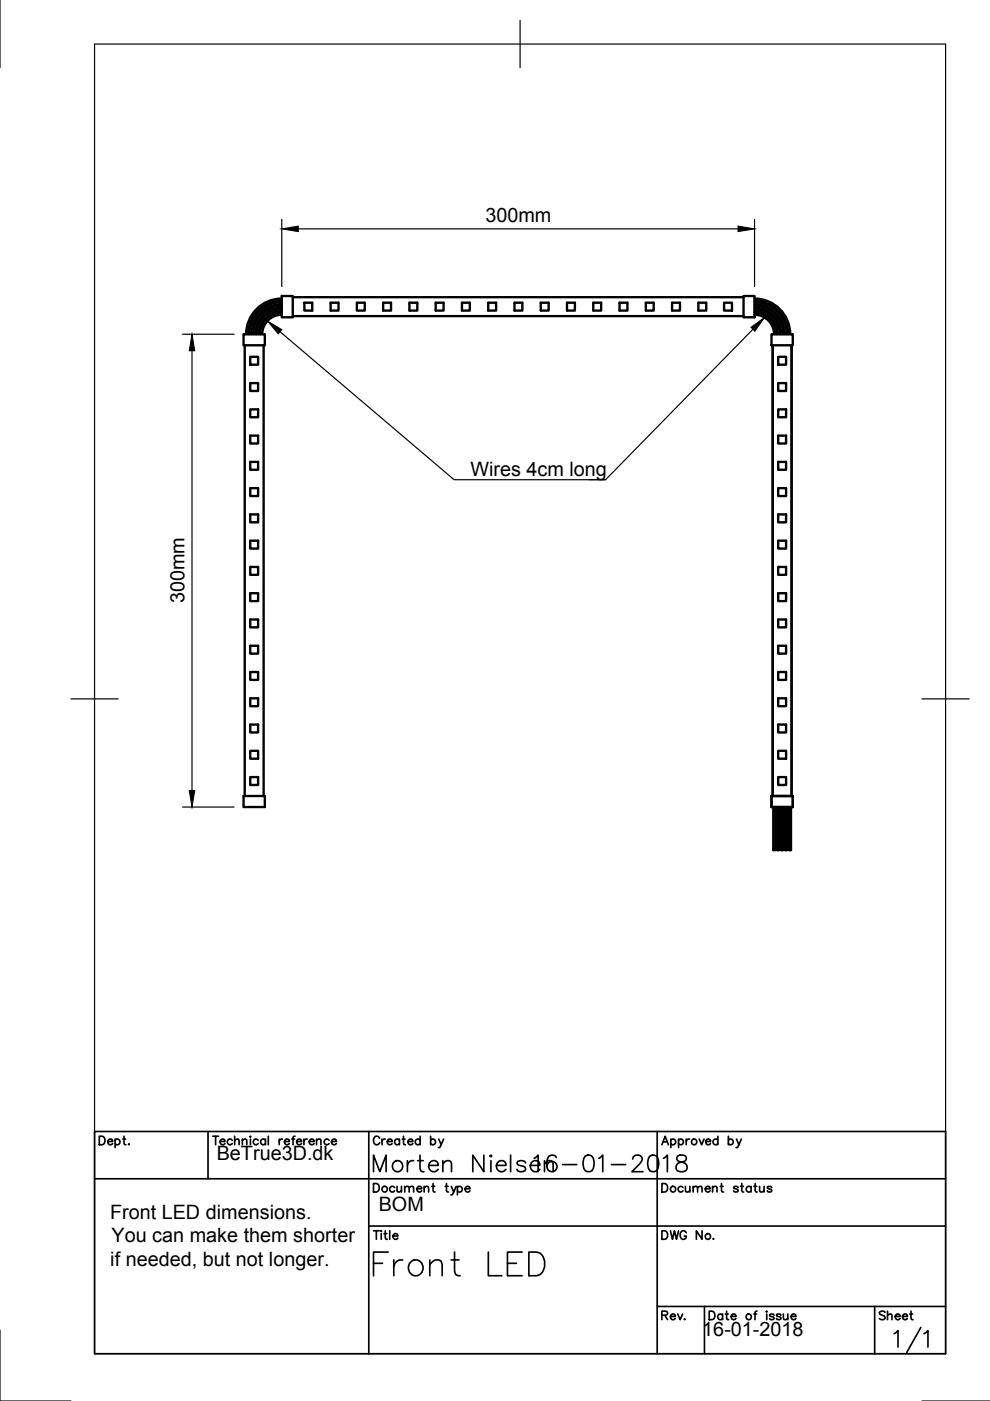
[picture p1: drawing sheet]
<svg xmlns="http://www.w3.org/2000/svg" width="210mm" height="297mm" viewBox="0 0 210 297" stroke-linecap="round" stroke-linejoin="round" font-family="sans-serif">
<!-- layer: Visible -->
<g fill="none" stroke="#000" stroke-width=".5">
<path d="M51.6 70.9h4.5v2.3h-4.5zM51.9 73.2v95.6M53.1 75.7h1.6v1.6h-1.6zM55.9 73.2v95.6M59.7 62.8h2.4v4.5h-2.4zM59.7 66.3a4.6 4.6 0 0 0-4.5 4.6M59.7 66.7a4.1 4.1 0 0 0-4.1 4.2M59.7 65.6a5.3 5.3 0 0 0-5.3 5.3M59.7 66a4.9 4.9 0 0 0-4.8 4.9M59.7 64.8a6.1 6.1 0 0 0-6 6.1M59.7 65.2a5.6 5.6 0 0 0-5.6 5.7M59.7 64.1a6.8 6.8 0 0 0-6.8 6.8"/>
<path d="M59.7 64.5a6.4 6.4 0 0 0-6.4 6.4M59.7 63.3a7.6 7.6 0 0 0-7.5 7.6M59.7 63.7a7.1 7.1 0 0 0-7.1 7.2M62.1 67h95.5M62.1 63h95.5M64.5 64.2h1.7v1.7h-1.7zM70.1 64.2h1.7v1.7h-1.7zM75.7 64.2h1.6v1.7h-1.6zM81.2 64.2h1.7v1.7h-1.7zM86.8 64.2h1.7v1.7h-1.7zM92.4 64.2h1.6v1.7h-1.6zM97.9 64.2h1.7v1.7h-1.7z"/>
<path d="M103.5 64.2h1.7v1.7h-1.7zM109.1 64.2h1.7v1.7h-1.7zM114.7 64.2h1.6v1.7h-1.6zM120.2 64.2h1.7v1.7h-1.7zM125.8 64.2h1.7v1.7h-1.7zM131.4 64.2h1.6v1.7h-1.6zM136.9 64.2h1.7v1.7h-1.7zM142.5 64.2h1.7v1.7h-1.7zM148.1 64.2h1.6v1.7h-1.6zM153.5 64.2h1.7v1.7h-1.7zM157.6 62.8h2.4v4.5h-2.4zM160 63.7a7.1 7.1 0 0 1 7.1 7.2"/>
<path d="M160 64.5a6.4 6.4 0 0 1 6.4 6.4M160 65.2a5.6 5.6 0 0 1 5.6 5.7M160 66a4.9 4.9 0 0 1 4.9 4.9M160 66.7a4.1 4.1 0 0 1 4.1 4.2M160 63.3a7.6 7.6 0 0 1 7.5 7.6M160 64.1a6.8 6.8 0 0 1 6.8 6.8M160 64.8a6.1 6.1 0 0 1 6 6.1M160 65.6a5.3 5.3 0 0 1 5.3 5.3M160 66.3a4.6 4.6 0 0 1 4.5 4.6M163.6 70.9h4.5v2.3h-4.5zM163.8 73.2v95.6M165 75.7h1.7v1.6h-1.7z"/>
<path d="M167.8 73.2v95.6M53.1 97.9h1.6v1.7h-1.6zM53.1 92.4h1.6v1.6h-1.6zM53.1 81.2h1.6v1.7h-1.6zM53.1 86.8h1.6v1.7h-1.6zM165 97.9h1.7v1.7h-1.7zM165 92.4h1.7v1.6h-1.7zM165 81.2h1.7v1.7h-1.7zM165 86.8h1.7v1.7h-1.7zM53.1 103.5h1.6v1.7h-1.6zM53.1 114.6h1.6v1.7h-1.6zM53.1 109.1h1.6v1.6h-1.6z"/>
<path d="M165 114.6h1.7v1.7h-1.7zM165 103.5h1.7v1.7h-1.7zM165 109.1h1.7v1.6h-1.7zM53.1 131.3h1.6v1.7h-1.6zM53.1 125.8h1.6v1.6h-1.6zM53.1 120.2h1.6v1.7h-1.6zM53.1 136.9h1.6v1.7h-1.6zM165 120.2h1.7v1.7h-1.7zM165 136.9h1.7v1.7h-1.7zM165 125.8h1.7v1.6h-1.7zM165 131.3h1.7v1.7h-1.7zM53.1 142.5h1.6v1.7h-1.6z"/>
<path d="M53.1 159.2h1.6v1.7h-1.6zM53.1 153.6h1.6v1.7h-1.6zM53.1 148.1h1.6v1.6h-1.6zM165 142.5h1.7v1.7h-1.7zM165 159.2h1.7v1.7h-1.7zM165 148.1h1.7v1.6h-1.7zM165 153.6h1.7v1.7h-1.7zM51.6 168.8h4.5v2.3h-4.5zM53.1 164.8h1.6v1.6h-1.6zM163.6 168.8v2.3h4.5M163.6 168.8h4.5v2.3M164 171.1v9.1h.4v-9.1"/>
<path d="M164.8 171.1v9.1h.4v-9.1M165 164.8h1.7v1.6h-1.7zM165.6 171.1v9.1h.4v-9.1M166.5 171.1v9.1h.4v-9.1M167.3 171.1v9.1h.4v-9.1"/>
</g>
<!-- layer: Border -->
<path d="M0 -.1v14.5M20 9.3h180.5v277.7h-180.5zM110.3 4.3v10.1M15 148.2h10.1M195.5 148.2h10M0 282v15h15M195.5 297h14.5" fill="none" stroke="#000" stroke-width=".25"/>
<!-- layer: TitleBlock -->
<g fill="none" stroke="#000" stroke-width=".35">
<path d="M20 239.9h180.5v47.1h-180.5zM44.1 239.9v10M78.2 239.9v47.1M139.3 239.9v47.1M20 249.9h180.5M21.1 240.9h.6a.96 .96 0 0 1 .6 .9 .96 .96 0 0 1-.6 .9h-.6zM22.9 242h1a.55 .55 0 0 0-.8-.4 .55 .55 0 0 0-.2 .8 .55 .55 0 0 0 1 0M24.4 241.8a.58 .58 0 0 1 .9-.1 .58 .58 0 0 1 0 .8 .58 .58 0 0 1-.9-.1M24.4 241.5v1.8M26 241.5h.6M26.3 240.9v1.5l.1 .2 .3 .1M27.3 242.5l-.1 .1h.2"/>
<path d="M45.1 240.9h1.2M45.7 240.9v1.8M46.7 242h1a.55 .55 0 0 0-.8-.4 .55 .55 0 0 0-.2 .8 .55 .55 0 0 0 1 0M49.2 241.8a.58 .58 0 0 0-.8-.1 .58 .58 0 0 0 0 .8 .58 .58 0 0 0 .8-.1M49.7 241.8l.5-.3 .4 .1 .1 1.1M49.7 240.9v1.8M51.4 241.8l.4-.3 .4 .1 .1 1.1M51.4 241.5v1.2M53.1 240.9v.2zM53.1 241.5v1.2M54.7 241.8a.58 .58 0 0 0-.8-.1 .58 .58 0 0 0 0 .8 .58 .58 0 0 0 .8-.1M56.3 241.8a.58 .58 0 0 0-.9-.1 .58 .58 0 0 0 0 .8 .58 .58 0 0 0 .9-.1"/>
<path d="M56.3 241.5v1.2M56.9 240.9v1.8M59.2 241.5v1.2M59.9 241.5a.58 .58 0 0 0-.7 .5M60.3 242h1a.55 .55 0 0 0-.7-.4 .55 .55 0 0 0-.2 .8 .55 .55 0 0 0 .9 0M61.9 241.5h.6M62.6 240.9l-.4 .1-.1 .2v1.5M62.9 242h1a.55 .55 0 0 0-.8-.4 .55 .55 0 0 0-.1 .8 .55 .55 0 0 0 .9 0M64.4 241.5v1.2M65.1 241.5a.58 .58 0 0 0-.7 .5M65.6 242h1a.55 .55 0 0 0-.8-.4 .55 .55 0 0 0-.2 .8 .55 .55 0 0 0 1 0M67.1 241.8l.4-.3 .5 .1 .1 1.1"/>
<path d="M67.1 241.5v1.2M69.8 241.8a.58 .58 0 0 0-.9-.1 .58 .58 0 0 0 0 .8 .58 .58 0 0 0 .9-.1M70.3 242h1a.55 .55 0 0 0-.8-.4 .55 .55 0 0 0-.1 .8 .55 .55 0 0 0 .9 0M78.2 259.9h122.3M79.2 250.9h.6a.96 .96 0 0 1 .6 .9 .96 .96 0 0 1-.6 .9h-.6zM80.5 241.3a.66 .66 0 0 0-.8-.4 .66 .66 0 0 0-.5 .7v.4a.66 .66 0 0 0 .5 .7 .66 .66 0 0 0 .8-.4M81 241.5v1.2M81.7 241.5a.58 .58 0 0 0-.7 .5M82.1 242h1a.55 .55 0 0 0-.7-.4 .55 .55 0 0 0-.2 .8 .55 .55 0 0 0 .9 0M83.7 251.8a.58 .58 0 0 0-.9-.1 .58 .58 0 0 0 0 .9 .58 .58 0 0 0 .9-.1M84.2 251.5l.1 1.1 .4 .1 .4-.3M84.7 241.8a.58 .58 0 0 0-.9-.1 .58 .58 0 0 0 0 .8 .58 .58 0 0 0 .9-.1"/>
<path d="M84.7 241.5v1.2M85.1 251.5v1.2M85.3 241.5h.6M85.6 240.9v1.5v.2l.4 .1M85.8 251.9l.4-.4 .5 .1 .1 1.1M85.8 251.5v1.2M86.5 242h1a.55 .55 0 0 0-.8-.4 .55 .55 0 0 0-.1 .8 .55 .55 0 0 0 .9 0M86.8 251.9l.4-.4 .4 .1 .1 1.1M88.4 252h1a.55 .55 0 0 0-.8-.4 .55 .55 0 0 0-.1 .9 .55 .55 0 0 0 .9 0M89.1 241.8a.58 .58 0 0 0-.9-.1 .58 .58 0 0 0 0 .8 .58 .58 0 0 0 .9-.1M89.1 240.9v1.8M89.9 251.9l.5-.4 .4 .1 .1 1.1"/>
<path d="M89.9 251.5v1.2M91.3 241.8a.58 .58 0 0 1 .9-.1 .58 .58 0 0 1 0 .8 .58 .58 0 0 1-.9-.1M91.3 240.9v1.8M91.8 250.9v1.5l.1 .2 .4 .1M93 241.5l.5 1.2 .6-1.2M94.7 250.9v1.5v.2l.4 .1M95.7 251.5l.5 1.2 .5-1.2M96.2 252.7l-.3 .5-.3 .1M97 251.8a.58 .58 0 0 1 .8-.1 .58 .58 0 0 1 0 .9 .58 .58 0 0 1-.8-.1M97 251.5v1.8M98.6 252h1a.55 .55 0 0 0-.7-.4 .55 .55 0 0 0-.2 .9 .55 .55 0 0 0 .9 0M140.3 242.7l.7-1.8 .7 1.8"/>
<path d="M140.3 250.9h.6a.96 .96 0 0 1 .7 .9 .96 .96 0 0 1-.7 .9h-.6zM142.2 241.8a.58 .58 0 0 1 .9-.1 .58 .58 0 0 1 0 .8 .58 .58 0 0 1-.9-.1M142.2 241.5v1.8M143.9 241.8a.58 .58 0 0 1 .8-.1 .58 .58 0 0 1 0 .8 .58 .58 0 0 1-.8-.1M143.9 241.5v1.8M144.8 251.8a.58 .58 0 0 0-.8-.1 .58 .58 0 0 0 0 .9 .58 .58 0 0 0 .8-.1M145.3 251.5l.1 1.1 .4 .1 .5-.3M145.5 241.5v1.2M146.2 241.5a.58 .58 0 0 0-.7 .5M146.3 251.5v1.2M147 251.9l.4-.4 .4 .1 .1 1.1M147 251.5v1.2"/>
<path d="M147.9 251.9l.4-.4 .5 .1v1.1M148.2 241.5l.6 1.2 .5-1.2M149.5 252h1.1a.55 .55 0 0 0-.8-.4 .55 .55 0 0 0-.2 .9 .55 .55 0 0 0 1 0M149.6 242h1.1a.55 .55 0 0 0-.8-.4 .55 .55 0 0 0-.2 .8 .55 .55 0 0 0 1 0M151.1 251.9l.4-.4 .4 .1 .1 1.1M151.1 251.5v1.2M152.2 241.8a.58 .58 0 0 0-.9-.1 .58 .58 0 0 0 0 .8 .58 .58 0 0 0 .9-.1M152.2 240.9v1.8M152.7 251.5h.6M153 250.9v1.5l.1 .2 .3 .1M154.4 241.8a.58 .58 0 0 1 .9-.1 .58 .58 0 0 1 0 .8 .58 .58 0 0 1-.9-.1M154.4 240.9v1.8"/>
<path d="M156.2 241.5l.5 1.2 .5-1.2M156.5 251.8a.55 .55 0 0 0-1 0l.3 .2 .6 .2 .1 .3a.55 .55 0 0 1-1 0M156.7 242.7l-.4 .6h-.2M157 251.5h.6M157.3 250.9v1.5l.1 .2 .3 .1M159.2 251.8a.58 .58 0 0 0-.8-.1 .58 .58 0 0 0 0 .9 .58 .58 0 0 0 .8-.1M159.2 251.5v1.2M159.8 251.5h.6M160.1 250.9v1.5l.1 .2 .3 .1M161 251.5l.1 1.1 .5 .1 .4-.3M162 251.5v1.2M163.6 251.8a.55 .55 0 0 0-.9 0l.2 .2 .6 .2 .1 .3a.55 .55 0 0 1-.9 0"/>
<path d="M79.2 261h1.2M79.8 261v1.8M80.8 261v.1zM81.7 261v1.4l.1 .3 .3 .1M82.6 261v1.8M139.3 277h61.2M140.3 261h.6a.96 .96 0 0 1 .7 .9 .96 .96 0 0 1-.7 .9h-.6zM142.1 261l.5 1.8 .4-1.8 .4 1.8 .5-1.8M145.5 261.4a.66 .66 0 0 0-.8-.5 .66 .66 0 0 0-.5 .7v.5a.65 .65 0 0 0 .7 .7 .65 .65 0 0 0 .6-.7h-.4M148.8 261v1.8l-1.2-1.8v1.8M149.4 277v10M150.4 278h.6a.96 .96 0 0 1 .6 .9 .96 .96 0 0 1-.6 .9h-.6z"/>
<path d="M151.3 262.6v.2v-.1M153.2 278.9a.58 .58 0 0 0-.8-.1 .58 .58 0 0 0 0 .8 .58 .58 0 0 0 .8-.1M153.2 278.6v1.2M153.8 278.6h.6M154.1 278v1.5v.2l.4 .1M155 279.1h1a.55 .55 0 0 0-.7-.5 .55 .55 0 0 0-.2 .9 .55 .55 0 0 0 .9 0M159.8 278.6h.6M160.5 278l-.3 .1-.1 .2v1.5M162.5 278.1h.2zM162.6 278.6v1.2M164.1 278.9a.55 .55 0 0 0-.9 0l.1 .1 .7 .3 .1 .2a.55 .55 0 0 1-.9 0M165.6 278.9a.55 .55 0 0 0-1 0l.1 .1 .8 .3 .1 .2a.55 .55 0 0 1-1 0"/>
<path d="M166.1 278.6l.1 1.1 .4 .1 .4-.3M167 278.6v1.2M167.7 279.1h1.1a.55 .55 0 0 0-.8-.5 .55 .55 0 0 0-.2 .9 .55 .55 0 0 0 1 0M185.5 277v10M189.6 282.8l.8-.7v3.5M195.2 281.4l-3 5.4M195.9 282.8l.8-.7v3.5"/>
<circle cx="81.6" cy="252.1" r=".6"/>
<circle cx="142.7" cy="252.1" r=".6"/>
<circle cx="147.2" cy="242.1" r=".6"/>
<circle cx="150.1" cy="262.1" r=".6"/>
<circle cx="158.7" cy="279.2" r=".6"/>
</g>
<!-- layer: Dimensions -->
<path d="M59.7 46.5v14.3M63.2 48.5h93.3M160 46.5v14.3M38.7 70.9h10.9M40.7 74.4v93.2M38.7 171.1h10.9" fill="none" stroke="#000" stroke-width=".25"/>
<path d="M59.7 48.5l3.5-.6v1.2zM156.5 47.9l3.5 .6-3.5 .6zM40.7 70.9l.6 3.5h-1.2zM40.1 167.6h1.2l-.6 3.5z" fill="#000" stroke="#000" stroke-width=".21"/>
<!-- layer: Annotations -->
<path d="M56.7 68.1l3.1 1.8-.8 .9zM159.2 69.4l2.9-2.1-2 2.9z" fill="#000" stroke="#000" stroke-width=".21"/>
<path d="M59.4 70.3l36.9 31.4h32.1M159.6 69.8l-31.2 31.9h-3.5" fill="none" stroke="#000" stroke-width=".25"/>
<text font-size="8.8" x="77.6" y="271.6">Front LED</text>
<g font-size="7.1">
<text x="77.6" y="249.8">Morten Nielsen</text>
<text x="111.8" y="249.8">16-01-2018</text>
</g>
<g font-size="4.9">
<text x="138.6" y="281.2">Rev.</text>
<text x="184.9" y="281.2">Sheet</text>
</g>
<g font-size="4.2">
<text x="102.9" y="47">300mm</text>
<text x="99.7" y="100.8">Wires 4cm long</text>
<text x="39.2" y="127.9" transform="rotate(-90 39.2 127.9)">300mm</text>
<text x="46" y="246">BeTrue3D.dk</text>
<text x="80.3" y="256.7">BOM</text>
<text x="23.3" y="258.4">Front LED dimensions.</text>
<text x="23.7" y="263.4">You can make them shorter</text>
<text x="23.4" y="268.5">if needed, but not longer.</text>
<text x="148.9" y="283.3">16-01-2018</text>
</g>
</svg>
